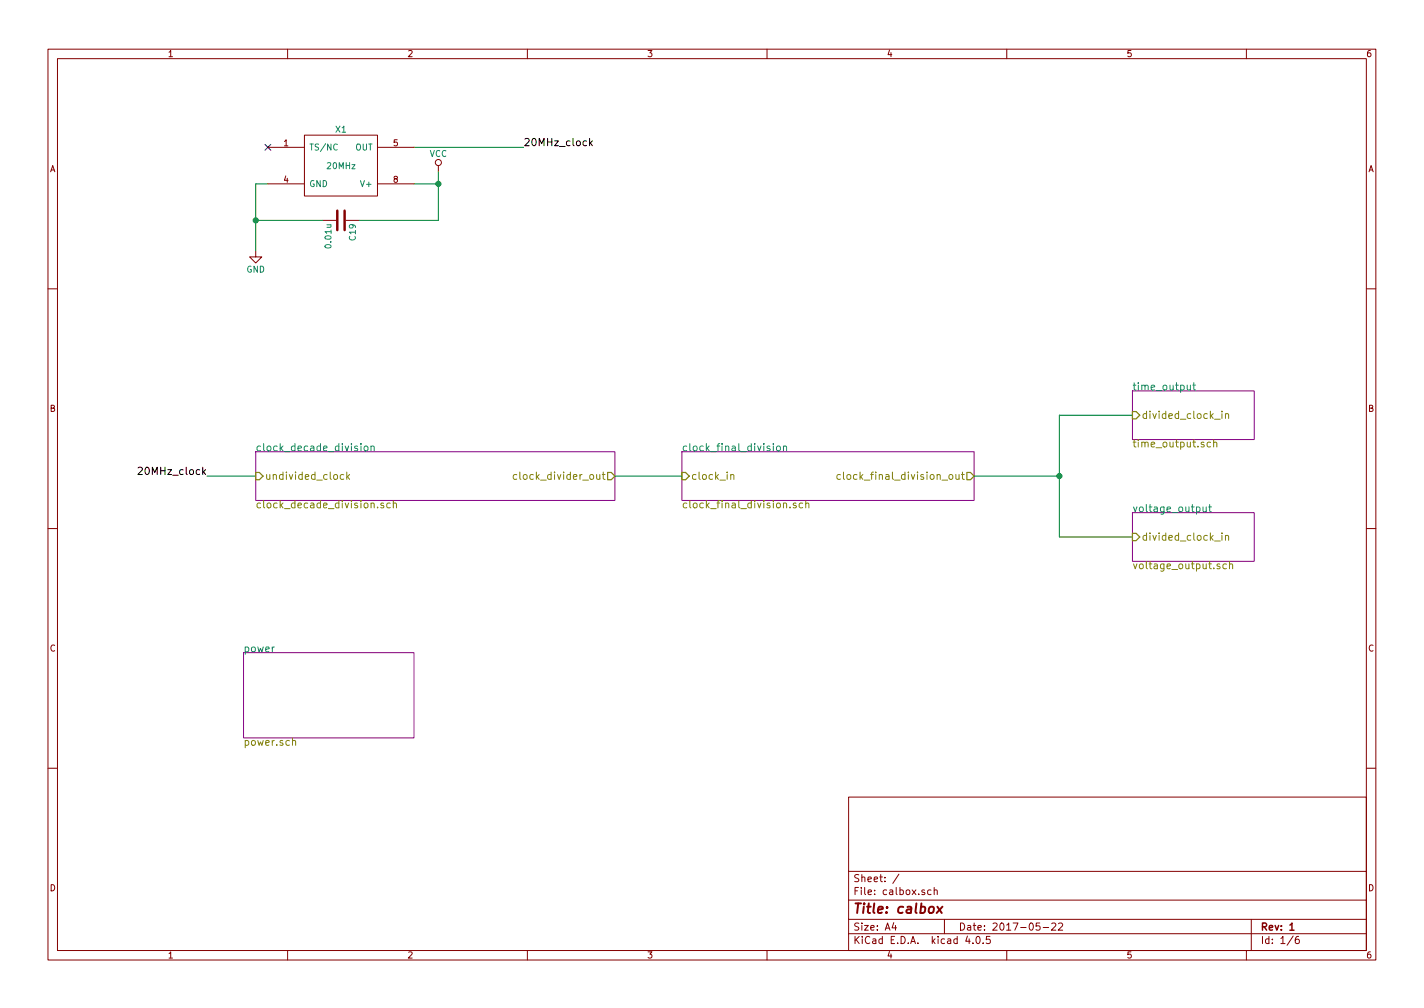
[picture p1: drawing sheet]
EESchema Schematic File Version 2
LIBS:power
LIBS:device
LIBS:transistors
LIBS:conn
LIBS:linear
LIBS:regul
LIBS:74xx
LIBS:cmos4000
LIBS:adc-dac
LIBS:memory
LIBS:xilinx
LIBS:microcontrollers
LIBS:dsp
LIBS:microchip
LIBS:analog_switches
LIBS:motorola
LIBS:texas
LIBS:intel
LIBS:audio
LIBS:interface
LIBS:digital-audio
LIBS:philips
LIBS:display
LIBS:cypress
LIBS:siliconi
LIBS:opto
LIBS:atmel
LIBS:contrib
LIBS:valves
LIBS:switches
LIBS:74xgxx
LIBS:calbox
LIBS:Oscillators
LIBS:calbox-cache
EELAYER 25 0
EELAYER END
$Descr A4 11693 8268
encoding utf-8
Sheet 1 6
Title "calbox"
Date "2017-05-22"
Rev "1"
Comp ""
Comment1 ""
Comment2 ""
Comment3 ""
Comment4 ""
$EndDescr
$Sheet
S 2100 3700 2950 400 
U 58C206F0
F0 "clock_decade_division" 60
F1 "clock_decade_division.sch" 60
F2 "clock_divider_out" O R 5050 3900 60 
F3 "undivided_clock" I L 2100 3900 60 
$EndSheet
$Sheet
S 5600 3700 2400 400 
U 58C207DF
F0 "clock_final_division" 60
F1 "clock_final_division.sch" 60
F2 "clock_final_division_out" O R 8000 3900 60 
F3 "clock_in" I L 5600 3900 60 
$EndSheet
$Sheet
S 9300 3200 1000 400 
U 58C44F5C
F0 "time_output" 60
F1 "time_output.sch" 60
F2 "divided_clock_in" I L 9300 3400 60 
$EndSheet
$Sheet
S 9300 4200 1000 400 
U 58C45499
F0 "voltage_output" 60
F1 "voltage_output.sch" 60
F2 "divided_clock_in" I L 9300 4400 60 
$EndSheet
$Sheet
S 2000 5350 1400 700 
U 58C4B0D5
F0 "power" 60
F1 "power.sch" 60
$EndSheet
Wire Wire Line
	8000 3900 8700 3900
Wire Wire Line
	8700 3400 8700 4400
Wire Wire Line
	8700 4400 9300 4400
Connection ~ 8700 3900
Wire Wire Line
	5600 3900 5050 3900
NoConn ~ 2200 1200
$Comp
L GND #PWR01
U 1 1
P 2100 2050
F 0 "#PWR01" H 2100 1800 50  0001 C CNN
F 1 "GND" H 2100 1900 50  0000 C CNN
F 2 "" H 2100 2050 50  0000 C CNN
F 3 "" H 2100 2050 50  0000 C CNN
	1    2100 2050
	1    0    0    -1  
$EndComp
Wire Wire Line
	2100 1500 2100 2050
Wire Wire Line
	2100 1500 2200 1500
$Comp
L VCC #PWR02
U 1 1
P 3600 1400
F 0 "#PWR02" H 3600 1250 50  0001 C CNN
F 1 "VCC" H 3600 1550 50  0000 C CNN
F 2 "" H 3600 1400 50  0000 C CNN
F 3 "" H 3600 1400 50  0000 C CNN
	1    3600 1400
	1    0    0    -1  
$EndComp
Wire Wire Line
	3600 1400 3600 1800
Wire Wire Line
	3600 1500 3400 1500
Wire Wire Line
	4300 1200 3400 1200
Text Label 4300 1200 0    60   ~ 0
20MHz_clock
Text Label 1700 3900 2    60   ~ 0
20MHz_clock
Wire Wire Line
	1700 3900 2100 3900
Wire Wire Line
	9300 3400 8700 3400
$Comp
L C C19
U 1 1
P 2800 1800
F 0 "C19" H 2825 1900 50  0000 L CNN
F 1 "0.01u" H 2825 1700 50  0000 L CNN
F 2 "Capacitors_SMD:C_0805_HandSoldering" H 2838 1650 50  0001 C CNN
F 3 "" H 2800 1800 50  0000 C CNN
	1    2800 1800
	0    1    1    0   
$EndComp
Wire Wire Line
	2100 1800 2650 1800
Connection ~ 2100 1800
Wire Wire Line
	3600 1800 2950 1800
Connection ~ 3600 1500
$Comp
L ACHL_XO X1
U 1 1
P 2800 1350
F 0 "X1" H 2800 1650 50  0000 C CNN
F 1 "20MHz" H 2800 1350 50  0000 C CNN
F 2 "Oscillators:OSC_DIP8" H 2800 1350 50  0001 C CNN
F 3 "http://www.mouser.com/ds/2/3/ACHL-24088.pdf" H 2800 1350 50  0001 C CNN
F 4 "ABRACON" H 2800 1350 60  0001 C CNN "Manufacturer"
F 5 "ACHL-20.000MHZ-EK" H 2800 1350 60  0001 C CNN "Manufacturer PN"
F 6 "Mouser" H 2800 1350 60  0001 C CNN "Distributor"
F 7 "815-ACHL-20-EK" H 2800 1350 60  0001 C CNN "Distributor PN"
F 8 "http://www.mouser.com/Search/ProductDetail.aspx?R=ACHL-20.000MHZ-EKvirtualkey52750000virtualkey815-ACHL-20-EK" H 2800 1350 60  0001 C CNN "URL"
F 9 "1.76" H 2800 1350 60  0001 C CNN "Unit Price"
	1    2800 1350
	1    0    0    -1  
$EndComp
$EndSCHEMATC
